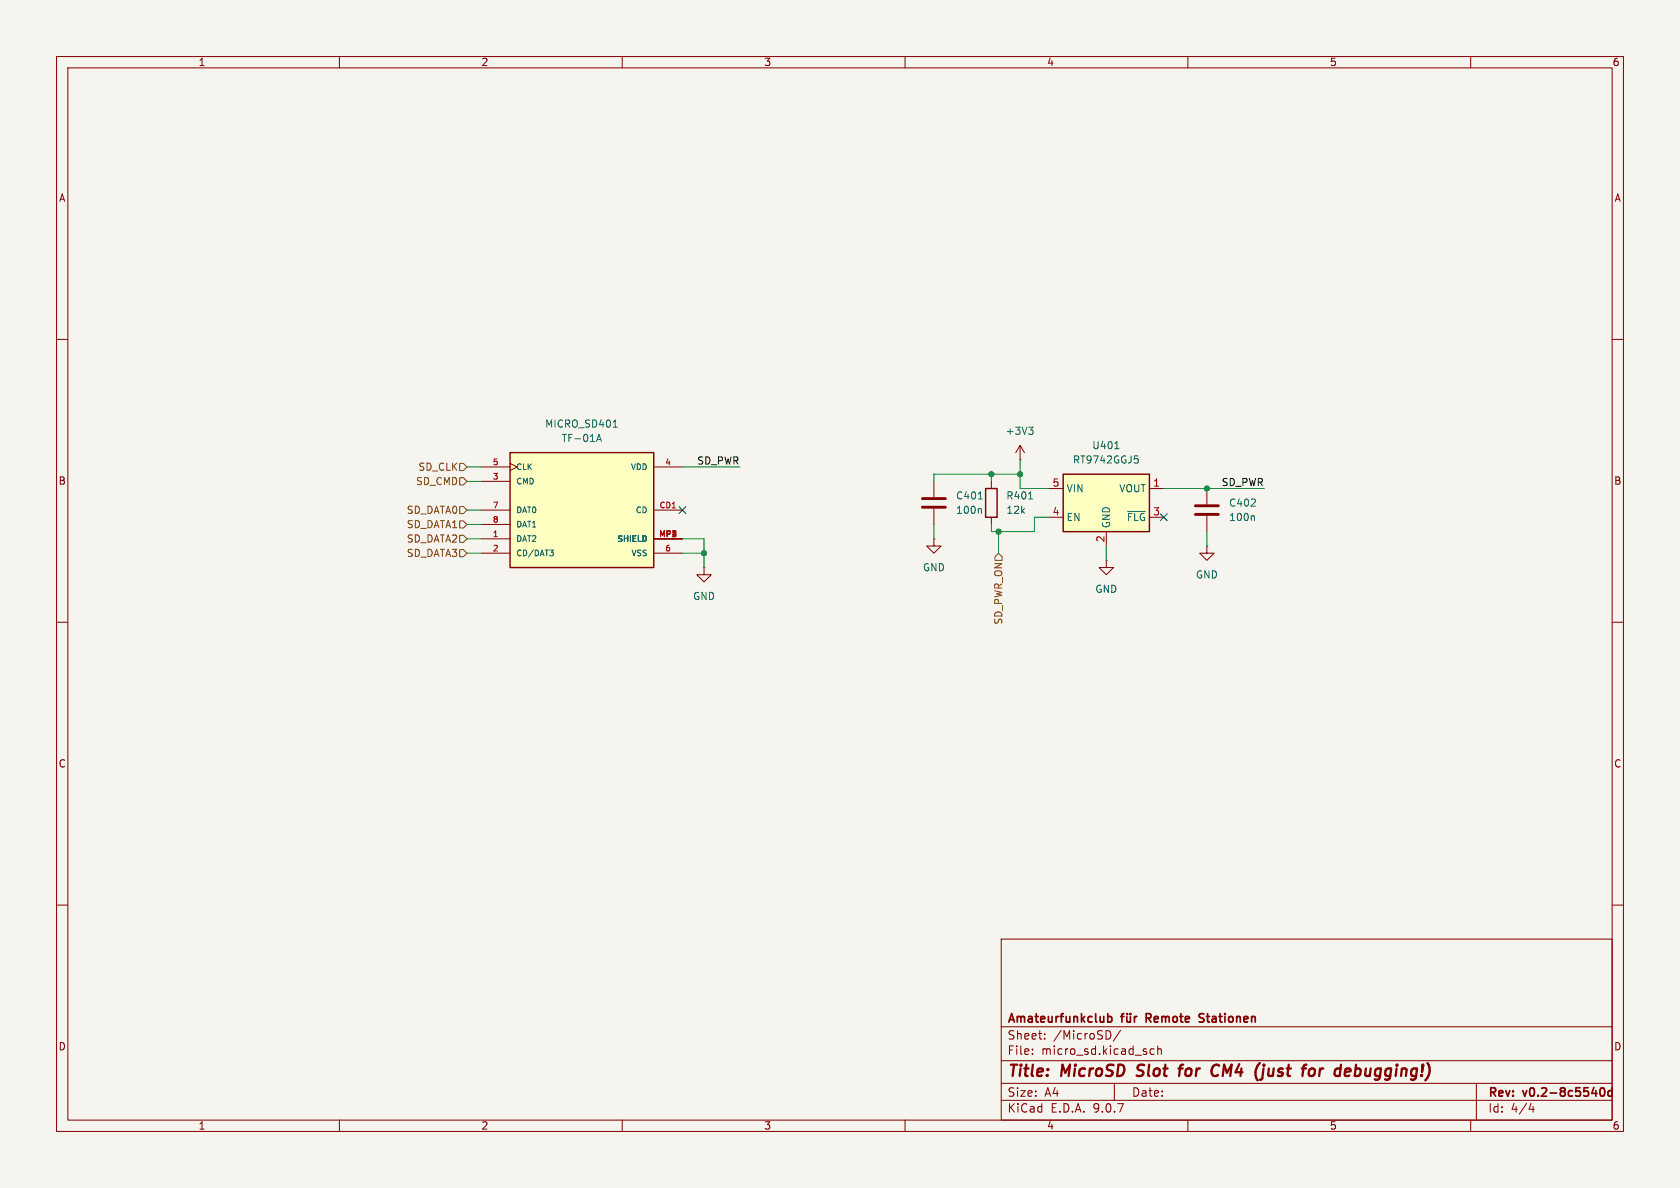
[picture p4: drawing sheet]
<svg xmlns="http://www.w3.org/2000/svg" width="297mm" height="210mm" viewBox="0 0 297 210" stroke-linecap="round" stroke-linejoin="round" font-family="sans-serif">
<path d="M0 0h297v210h-297z" fill="#f5f4ef" stroke="#f5f4ef" stroke-width=".18"/>
<g fill="none" stroke="#840000" stroke-width=".18">
<path d="M10 10h277v190h-277zM12 12h273v186h-273zM60 10v2M110 10v2M160 10v2M210 10v2M260 10v2M10 60h2M180.3 78.7l-.7 1.3M180.3 78.7l.8 1.3M180.3 78.7v2.6M285 60h2"/>
<path d="M180.3 81.3h.1M10 110h2M124.5 100.3v1.3h1.2l-1.2 1.3-1.3-1.3h1.3M124.5 100.3h.1M285 110h2M10 160h2M177 166h108v32h-108zM285 160h2M60 198v2M110 198v2M160 198v2M177 194.5h108"/>
<path d="M177 191.5h108M177 187.5h108M177 181.5h108M182.5 186.3v.1M182.5 185.5v.1M184.7 183.6v.1M184.7 182.8v.1M196.1 182.3l.3 .5-.1 .5-.2 .3M197 191.5v3M198.1 182.1l-1.3 2M204 185.5l-.4-.1-.3 .3v.4l.2 .2h.5M204.7 185.5l.2-.1 .3 .1 .1 .9"/>
<path d="M204.7 184.9v1.5M210 198v2M260 198v2M261 191.5v6.5M270.7 195l-.4 1.1h.9M271 195.6v1"/>
</g>
<g fill="none" stroke="#840000" stroke-width=".3">
<path d="M195.8 179.8l.5-.1 .3 .3v.4l-.2 .2h-.6M198.1 179.7h.6M198.7 179.2l-.4 .2v1.3M199.2 179.7l.1 .9 .3 .1 .2-.2M199.3 179.2v.1M199.8 179.2v.1M199.8 179.7v1M200.6 179.7v1M201 179.7l-.3 .1-.1 .2M202.6 180h.6M203.2 179.2h-.6v1.5M212.8 179.3l-.5-.1-.3 .3 .1 .3 .6 .2"/>
<path d="M212 180.6h.7M283 192.4l.2-.1a.81 .81 0 0 1 .6 .6 .81 .81 0 0 1-.3 .8l-.3 .1-.2-.2M285 192.9l-.4-.1-.3 .3v.4l.1 .2h.6M285 192.3v1.5"/>
</g>
<g fill="none" stroke="#840000" stroke-width=".4">
<path d="M200.9 190.1l.3 .1M201.2 188.4l-.1 .2 .1 .4M208.3 188.9h.8M209.2 188.2l-.4 .1-.1 .2-.3 1.7M215 188.2l.5 .2M215.3 190l-.4 .2M224.3 188.9l-.1 1 .2 .3M232.1 188.9l.4 .4-.1 .5-.2 .3M233.4 188.9l-.2 1.3M233.8 188.9l-.5 .4M239.5 190.1l.2 .1 .6-.1M239.7 188.2l-.2 2"/>
<path d="M240.2 188.9l-.6 .1"/>
</g>
<path d="M181.9 75.5h.7l-.4 .5M182.4 76l.2 .2v.3l-.2 .3" fill="none" stroke="#006464" stroke-width=".18"/>
<path d="M90.2 80h25.4v20.3h-25.4z" fill="#ffffc2"/>
<path d="M90.2 80h25.4v20.3h-25.4z" fill="none" stroke="#840000" stroke-width=".25"/>
<path d="M85.1 82.6h5.1M85.1 85.1h5.1M85.1 90.2h5.1M85.1 92.7h5.1M85.1 95.3h5.1M85.1 97.8h5.1M90.2 81.9l1.2 .7-1.2 .6M115.6 82.6h5M115.6 90.2h5M115.6 95.3h5M115.6 97.8h5" fill="none" stroke="#840000" stroke-width=".18"/>
<path d="M105.5 78l.4-1.2 .4 1.2M105.6 77.7h.6M108.4 75.5h.7M97.2 97.2h.6l-.3 .4M97.6 97.6l.2 .2v.3l-.2 .2" fill="none" stroke="#006464" stroke-width=".18"/>
<path d="M188 83.8h15.2v10.2h-15.2z" fill="#ffffc2"/>
<path d="M174.2 86.4h2.1v5h-2.1zM188 83.8h15.2v10.2h-15.2z" fill="none" stroke="#840000" stroke-width=".25"/>
<g fill="none" stroke="#840000" stroke-width=".18">
<path d="M165.1 95.3v1.2h1.3l-1.3 1.3-1.3-1.3h1.3M165.1 95.3h.1M165.1 85.1v2.8M165.1 89.9v2.8M175.3 85.1v1.3M175.3 91.4v1.3M185.4 86.4h2.6M185.4 91.4h2.6M195.6 99.1v1.2h1.2l-1.2 1.3-1.3-1.3h1.3M195.6 99.1h.1M195.6 94v2.5M203.2 86.4h2.5"/>
<path d="M203.2 91.4h2.5M213.4 96.5v1.3h1.2l-1.2 1.3-1.3-1.3h1.3M213.4 96.5h.1M213.4 86.4v2.8M213.4 91.2v2.8"/>
</g>
<path d="M197.1 79.3h.7M173 88.2h.7M173.3 89.9l.2 .2v.6M181.8 88.2h.8M199.3 90.4h3.2M200.6 80.6h.6M201 81.1l.2 .2v.3l-.2 .3M221.6 91.2l.2 .2v.6" fill="none" stroke="#006464" stroke-width=".18"/>
<path d="M163.1 88.1h4M163.1 89.7h4M211.3 89.4h4.1M211.3 90.9h4.1" fill="none" stroke="#840000" stroke-width=".51"/>
<path d="M81.3 84.5h.6l.6 .6-.6 .6h-.6zM81.3 81.9h.6l.6 .7-.6 .6h-.6zM81.3 89.5h.6l.6 .7-.6 .6h-.6zM81.3 97.2h.6l.6 .6-.6 .6h-.6zM81.3 92.1h.6l.6 .6-.6 .6h-.6zM81.3 94.6h.6l.6 .7-.6 .6h-.6zM176.5 97.8l.7 .6v.7h-1.3v-.7z" fill="none" stroke="#725600" stroke-width=".18"/>
<g fill="none" stroke="#009600" stroke-width=".18">
<path d="M82.5 97.8h2.6M82.5 95.3h2.6M82.5 92.7h2.6M82.5 90.2h2.6M82.5 82.6h2.6M82.5 85.1h2.6M120.6 97.8h3.9M120.6 95.3h3.9v5M120.6 82.6h10.2M165.1 92.7v2.6M175.3 83.8v1.3M176.5 94v3.8"/>
<path d="M180.3 81.3v5.1h5.1M180.3 83.8h-15.2v1.3M185.4 91.4h-2.5v2.6h-7.6v-1.3M195.6 96.5v2.6M205.7 86.4h17.8M213.4 94v2.5"/>
</g>
<path d="M120 89.6l1.3 1.2M121.3 89.6l-1.3 1.2M205.1 90.8l1.2 1.2M206.3 90.8l-1.2 1.2" fill="none" stroke="#000084" stroke-width=".18"/>
<g fill="#009600" stroke="#009600" stroke-width=".18">
<circle cx="175.3" cy="83.8" r=".46"/>
<circle cx="213.4" cy="86.4" r=".46"/>
<circle cx="176.5" cy="94" r=".46"/>
<circle cx="180.3" cy="83.8" r=".46"/>
<circle cx="124.5" cy="97.8" r=".46"/>
</g>
<g font-size="2.8" fill="#840000">
<text x="178" y="190.9">Title:</text>
<text x="187.7" y="190.9">MicroSD</text>
<text x="201.9" y="190.9">Slot</text>
<text x="210.1" y="190.9">for</text>
<text x="216.6" y="190.9">CM4</text>
<text x="225.1" y="190.9">(just</text>
<text x="234.3" y="190.9">for</text>
<text x="240.8" y="190.9">debugging!)</text>
</g>
<g font-size="2.1" fill="#840000">
<text x="178" y="184">Sheet:</text>
<text x="178" y="181.2">Amateurfunkclub</text>
<text x="186.2" y="184">/MicroSD/</text>
<text x="203.3" y="181.2">Remote</text>
<text x="213.3" y="181.2">Stationen</text>
<text x="178" y="186.7">File:</text>
<text x="184.1" y="186.7">micro_sd.kicad_sch</text>
<text x="178" y="196.9">KiCad</text>
<text x="178" y="194.1">Size:</text>
<text x="184.7" y="194.1">A4</text>
<text x="185.7" y="196.9">E.D.A.</text>
<text x="193.3" y="196.9">9.0.7</text>
<text x="200" y="194.1">Date:</text>
<text x="263" y="194.3">Rev:</text>
<text x="263" y="196.9">Id:</text>
<text x="267.1" y="196.9">4/4</text>
<text x="269.4" y="194.3">v0.2-8c5540d</text>
</g>
<g font-size="1.8" fill="#840000">
<text x="35" y="11.9">1</text>
<text x="85" y="11.9">2</text>
<text x="135" y="11.9">3</text>
<text x="185" y="11.9">4</text>
<text x="235" y="11.9">5</text>
<text x="285" y="11.9">6</text>
<text x="10.3" y="35.9">A</text>
<text x="285.3" y="35.9">A</text>
<text x="10.3" y="85.9">B</text>
<text x="285.3" y="85.9">B</text>
<text x="10.3" y="135.9">C</text>
<text x="285.3" y="135.9">C</text>
<text x="10.3" y="185.9">D</text>
<text x="285.3" y="185.9">D</text>
<text x="35" y="199.9">1</text>
<text x="85" y="199.9">2</text>
<text x="135" y="199.9">3</text>
<text x="185" y="199.9">4</text>
<text x="235" y="199.9">5</text>
<text x="285" y="199.9">6</text>
</g>
<g font-size="1.8" fill="#006464">
<text x="96.3" y="75.8">MICRO_SD401</text>
<text x="177.7" y="77.1">+3V3</text>
<text x="99.2" y="78.3">TF-01A</text>
<text x="189.6" y="82.1">RT9742GGJ5</text>
<text x="193" y="79.6">U401</text>
<text x="168.9" y="88.5">C401</text>
<text x="177.8" y="88.5">R401</text>
<text x="188.5" y="87.2">VIN</text>
<text x="197.8" y="87.2">VOUT</text>
<text x="217.2" y="89.8">C402</text>
<text x="168.9" y="91">100n</text>
<text x="177.8" y="91">12k</text>
<text x="188.5" y="92.3">EN</text>
<text x="196.4" y="93.5" transform="rotate(-90 196.4 93.5)">GND</text>
<text x="199.1" y="92.3">~{FLG}</text>
<text x="217.2" y="92.3">100n</text>
<text x="163.1" y="101.2">GND</text>
<text x="122.4" y="106.3">GND</text>
<text x="193.5" y="105">GND</text>
<text x="211.3" y="102.5">GND</text>
</g>
<g font-size="1.8" fill="#725600">
<text x="73.9" y="83.4">SD_CLK</text>
<text x="73.4" y="86">SD_CMD</text>
<text x="71.8" y="91">SD_DATA0</text>
<text x="71.8" y="93.6">SD_DATA1</text>
<text x="71.8" y="98.7">SD_DATA3</text>
<text x="71.8" y="96.1">SD_DATA2</text>
<text x="177.4" y="110.5" transform="rotate(-90 177.4 110.5)">SD_PWR_ON</text>
</g>
<g font-size="1.8" fill="#0f0f0f">
<text x="123.2" y="82.2">SD_PWR</text>
<text x="215.9" y="86">SD_PWR</text>
</g>
<g font-size="1.8" fill="#a90000">
<text x="186" y="86.1">5</text>
<text x="203.8" y="86.1">1</text>
<text x="186" y="91.2">4</text>
<text x="195.3" y="96" transform="rotate(-90 195.3 96)">2</text>
<text x="203.8" y="91.2">3</text>
</g>
<g font-size="1.4" fill="#a90000">
<text x="87" y="82.3">5</text>
<text x="117.5" y="82.3">4</text>
<text x="87" y="84.8">3</text>
<text x="87" y="89.9">7</text>
<text x="116.5" y="89.9">CD1</text>
<text x="87" y="92.5">8</text>
<text x="87" y="95">1</text>
<text x="116.4" y="95">MP1</text>
<text x="118.5" y="95">2</text>
<text x="87" y="97.5">2</text>
<text x="117.5" y="97.5">6</text>
</g>
<g font-size="1.4" fill="#006464">
<text x="91.2" y="83.3">CLK</text>
<text x="111.4" y="83.3">VDD</text>
<text x="91.2" y="85.8">CMD</text>
<text x="91.2" y="90.9">DAT0</text>
<text x="91.2" y="93.4">DAT1</text>
<text x="91.2" y="96">DAT2</text>
<text x="109" y="96">SHIELD</text>
<text x="112.3" y="90.9">CD</text>
<text x="91.2" y="98.5">CD/DAT3</text>
<text x="111.5" y="98.5">VSS</text>
</g>
</svg>
